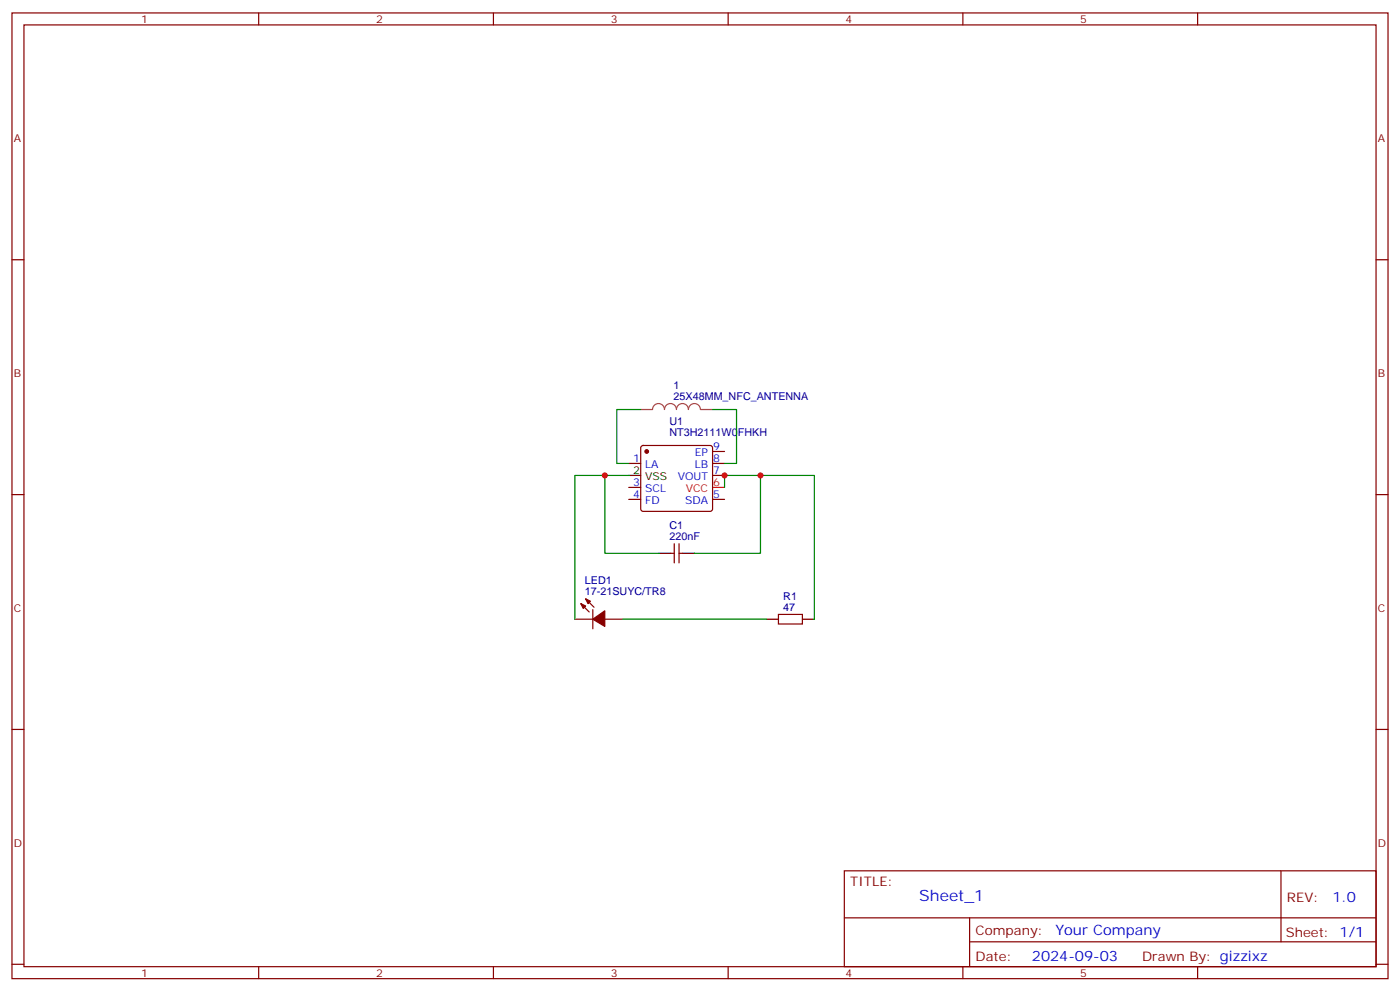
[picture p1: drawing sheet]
<svg xmlns="http://www.w3.org/2000/svg" width="412mm" height="292mm" viewBox="0 0 412 292" stroke-linecap="round" stroke-linejoin="round" font-family="sans-serif">
<g fill="none" stroke="#870000" stroke-width=".35">
<path d="M3.5 3.8h405.4v284.3h-405.4zM7.1 7.3h398.2v277.3h-398.2zM76.2 3.8v3.5M145.3 3.8v3.5M214.5 3.8v3.5M283.6 3.8v3.5M352.8 3.8v3.5M3.5 76.5h3.6M405.3 76.5h3.6M185.2 136.5h3.5M189 131.4l.4-.2h19.8l.5 .2 .2 .5v18l-.2 .5-.5 .2h-19.8l-.5-.3-.2-.4v-18zM209.9 132.9h3.5"/>
<path d="M209.9 136.5h3.5M209.9 140h3.5M3.5 145.6h3.6M185.2 147h3.5M185.2 143.5h3.5M209.9 147h3.5M405.3 145.6h3.6M171.1 177.7l2.5 2.5M172.5 176.3l2.5 2.5M174.6 179.5v5.6M197.6 162.9h1M198.6 160.1v5.6"/>
<path d="M200 160.1v5.6M200 162.9h1.1M169.3 182.3h5.3M178.2 182.3h5.2M229.3 180.9h7.1v2.8h-7.1zM3.5 214.8h3.6M405.3 214.8h3.6M248.7 256.4h156.6v28.2h-156.6zM377.3 256.4v20.9M248.7 270.2h156.5M285.6 277.3h119.6M285.6 270.2v14.2"/>
<path d="M3.5 283.9h3.6M76.2 284.6v3.5M145.3 284.6v3.5M214.5 284.6v3.5M283.6 284.6v3.5M352.8 284.6v3.5M405.3 283.9h3.6"/>
</g>
<path d="M209.9 143.5h3.5" fill="none" stroke="#f00" stroke-width=".35"/>
<path d="M185.2 140h3.5M194 162.9h3.6M201.1 162.9h3.5M225.8 182.3h3.5M236.4 182.3h3.5" fill="none" stroke="#000" stroke-width=".35"/>
<g fill="#870000" stroke="#870000" stroke-width=".35">
<path d="M171.1 177.7l1.4 .7-.7 .7z"/>
<path d="M172.5 176.3l1.4 .7-.7 .7z"/>
<path d="M174.6 182.3l3.6-2.5v4.6z"/>
<circle cx="190.5" cy="132.9" r=".53"/>
</g>
<path d="M188.7 120.6h3.5a1.76 1.76 0 0 1 1.8-1.8 1.76 1.76 0 0 1 1.7 1.8 1.76 1.76 0 0 1 1.8-1.8 1.76 1.76 0 0 1 1.8 1.8 1.76 1.76 0 0 1 1.7-1.8 1.76 1.76 0 0 1 1.8 1.8 1.76 1.76 0 0 1 1.8-1.8 1.76 1.76 0 0 1 1.7 1.8M206.4 120.6h3.5" fill="none" stroke="#a64a4a" stroke-width=".35"/>
<path d="M178.2 140h-8.9v42.3M185.2 140h-7v22.9h15.8M188.7 120.6h-7v15.9h3.5M209.9 120.6h7.1v15.9h-3.6M224 140h15.9v42.3M213.4 143.5v-3.5h10.6v22.9h-19.4M183.4 182.3h42.4" fill="none" stroke="#008700" stroke-width=".35"/>
<g fill="#c00">
<circle cx="213.4" cy="140" r=".88"/>
<circle cx="224" cy="140" r=".88"/>
<circle cx="178.2" cy="140" r=".88"/>
</g>
<text font-size="4.6" fill="#00f" x="270.8" y="265.4">Sheet_1</text>
<g font-size="4.2" fill="#00f">
<text x="392.5" y="265.7">1.0</text>
<text x="310.9" y="275.2">Your Company</text>
<text x="304" y="283">2024-09-03</text>
</g>
<g font-size="3.9" fill="#800">
<text x="250.5" y="261">TITLE:</text>
<text x="379.1" y="265.7">REV:</text>
<text x="287.4" y="275.2">Company:</text>
<text x="378.7" y="275.8">Sheet: 1/1</text>
<text x="287.4" y="282.9">Date:</text>
<text x="336.4" y="282.9">Drawn By: gizzixz</text>
</g>
<g font-size="3.2" fill="#800">
<text x="41.6" y="6.8">1</text>
<text x="110.8" y="6.8">2</text>
<text x="179.9" y="6.8">3</text>
<text x="249.1" y="6.8">4</text>
<text x="318.2" y="6.8">5</text>
<text x="4.1" y="41.9">A</text>
<text x="405.9" y="41.9">A</text>
<text x="4.1" y="111.1">B</text>
<text x="405.9" y="111.1">B</text>
<text x="4.1" y="180.2">C</text>
<text x="405.9" y="180.2">C</text>
<text x="4.1" y="249.3">D</text>
<text x="405.9" y="249.3">D</text>
<text x="41.6" y="287.6">1</text>
<text x="110.8" y="287.6">2</text>
<text x="179.9" y="287.6">3</text>
<text x="249.1" y="287.6">4</text>
<text x="318.2" y="287.6">5</text>
</g>
<g font-size="3.2" fill="#000080">
<text x="198.4" y="117.8">25X48MM_NFC_ANTENNA</text>
<text x="198.4" y="114.6">1</text>
<text x="197.2" y="125">U1</text>
<text x="197.2" y="128.2">NT3H2111W0FHKH</text>
<text x="197.2" y="155.9">C1</text>
<text x="197.2" y="159">220nF</text>
<text x="172.3" y="172.1">LED1</text>
<text x="172.3" y="175.3">17-21SUYC/TR8</text>
<text x="230.7" y="179.8">47</text>
<text x="230.7" y="176.7">R1</text>
</g>
<g font-size="3.2" fill="#00f">
<text x="186.5" y="136.1">1</text>
<text x="190" y="137.9">LA</text>
<text x="204.7" y="137.9">LB</text>
<text x="204.7" y="134.3">EP</text>
<text x="210.1" y="132.6">9</text>
<text x="210.1" y="136.1">8</text>
<text x="186.5" y="143.2">3</text>
<text x="199.7" y="141.4">VOUT</text>
<text x="210.1" y="139.6">7</text>
<text x="186.5" y="146.7">4</text>
<text x="190" y="148.4">FD</text>
<text x="190" y="144.9">SCL</text>
<text x="201.8" y="148.4">SDA</text>
<text x="210.1" y="146.7">5</text>
</g>
<g font-size="3.2">
<text x="186.5" y="139.6">2</text>
<text x="190" y="141.4">VSS</text>
</g>
<g font-size="3.2" fill="#f00">
<text x="210.1" y="143.2">6</text>
<text x="202" y="144.9">VCC</text>
</g>
</svg>
